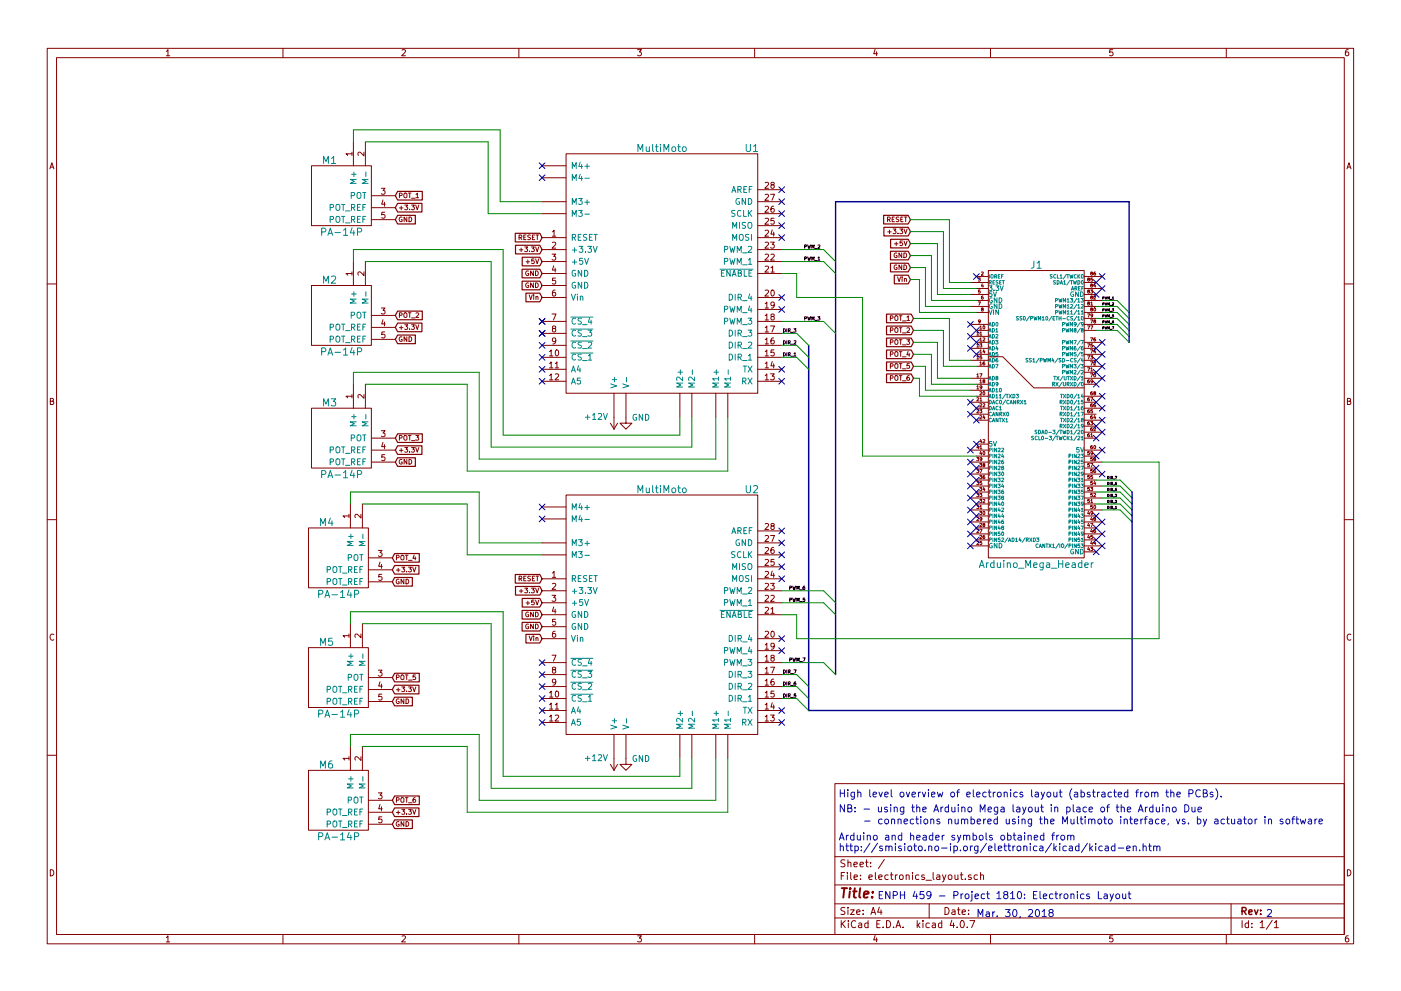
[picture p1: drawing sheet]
EESchema Schematic File Version 2
LIBS:power
LIBS:device
LIBS:switches
LIBS:relays
LIBS:motors
LIBS:transistors
LIBS:conn
LIBS:linear
LIBS:regul
LIBS:74xx
LIBS:cmos4000
LIBS:adc-dac
LIBS:memory
LIBS:xilinx
LIBS:microcontrollers
LIBS:dsp
LIBS:microchip
LIBS:analog_switches
LIBS:motorola
LIBS:texas
LIBS:intel
LIBS:audio
LIBS:interface
LIBS:digital-audio
LIBS:philips
LIBS:display
LIBS:cypress
LIBS:siliconi
LIBS:opto
LIBS:atmel
LIBS:contrib
LIBS:valves
LIBS:multimoto
LIBS:pa-14p
LIBS:w_connectors
LIBS:electronics_layout-cache
EELAYER 25 0
EELAYER END
$Descr A4 11693 8268
encoding utf-8
Sheet 1 1
Title ""
Date ""
Rev ""
Comp ""
Comment1 ""
Comment2 ""
Comment3 ""
Comment4 ""
$EndDescr
Text Notes 7000 7100 0    60   ~ 0
Arduino and header symbols obtained from\nhttp://smisioto.no-ip.org/elettronica/kicad/kicad-en.htm
Text Notes 7325 7500 0    60   ~ 0
ENPH 459 - Project 1810: Electronics Layout
Text Notes 8150 7650 0    60   ~ 0
Mar. 30, 2018
$Comp
L PA-14P M4
U 1 1
P 2825 4650
F 0 "M4" H 2725 4950 60  0000 C CNN
F 1 "PA-14P" H 2825 4350 60  0000 C CNN
F 2 "" H 3175 4950 60  0001 C CNN
F 3 "" H 3175 4950 60  0001 C CNN
	1    2825 4650
	1    0    0    -1  
$EndComp
$Comp
L PA-14P M5
U 1 1
P 2825 5650
F 0 "M5" H 2725 5950 60  0000 C CNN
F 1 "PA-14P" H 2825 5350 60  0000 C CNN
F 2 "" H 3175 5950 60  0001 C CNN
F 3 "" H 3175 5950 60  0001 C CNN
	1    2825 5650
	1    0    0    -1  
$EndComp
$Comp
L PA-14P M6
U 1 1
P 2825 6675
F 0 "M6" H 2725 6975 60  0000 C CNN
F 1 "PA-14P" H 2825 6375 60  0000 C CNN
F 2 "" H 3175 6975 60  0001 C CNN
F 3 "" H 3175 6975 60  0001 C CNN
	1    2825 6675
	1    0    0    -1  
$EndComp
$Comp
L PA-14P M1
U 1 1
P 2850 1625
F 0 "M1" H 2750 1925 60  0000 C CNN
F 1 "PA-14P" H 2850 1325 60  0000 C CNN
F 2 "" H 3200 1925 60  0001 C CNN
F 3 "" H 3200 1925 60  0001 C CNN
	1    2850 1625
	1    0    0    -1  
$EndComp
$Comp
L PA-14P M2
U 1 1
P 2850 2625
F 0 "M2" H 2750 2925 60  0000 C CNN
F 1 "PA-14P" H 2850 2325 60  0000 C CNN
F 2 "" H 3200 2925 60  0001 C CNN
F 3 "" H 3200 2925 60  0001 C CNN
	1    2850 2625
	1    0    0    -1  
$EndComp
$Comp
L PA-14P M3
U 1 1
P 2850 3650
F 0 "M3" H 2750 3950 60  0000 C CNN
F 1 "PA-14P" H 2850 3350 60  0000 C CNN
F 2 "" H 3200 3950 60  0001 C CNN
F 3 "" H 3200 3950 60  0001 C CNN
	1    2850 3650
	1    0    0    -1  
$EndComp
$Comp
L MultiMoto U1
U 1 1
P 5525 2375
F 0 "U1" H 6275 3525 60  0000 C CNN
F 1 "MultiMoto" H 5525 3525 60  0000 C CNN
F 2 "" H 4825 2775 60  0001 C CNN
F 3 "" H 4825 2775 60  0001 C CNN
	1    5525 2375
	1    0    0    -1  
$EndComp
$Comp
L Arduino_Mega_Header J1
U 1 1
P 8650 3450
F 0 "J1" H 8650 4700 60  0000 C CNN
F 1 "Arduino_Mega_Header" H 8650 2200 60  0000 C CNN
F 2 "" H 8650 3450 60  0000 C CNN
F 3 "" H 8650 3450 60  0000 C CNN
	1    8650 3450
	1    0    0    -1  
$EndComp
Text Notes 7000 6775 0    60   ~ 0
NB: - using the Arduino Mega layout in place of the Arduino Due
Text Notes 7000 6650 0    60   ~ 0
High level overview of electronics layout (abstracted from the PCBs).
$Comp
L +12V #PWR01
U 1 1
P 5125 3475
F 0 "#PWR01" H 5125 3325 50  0001 C CNN
F 1 "+12V" H 5275 3475 50  0000 C CNN
F 2 "" H 5125 3475 50  0001 C CNN
F 3 "" H 5125 3475 50  0001 C CNN
	1    5125 3475
	-1   0    0    1   
$EndComp
$Comp
L GND #PWR02
U 1 1
P 5225 3475
F 0 "#PWR02" H 5225 3225 50  0001 C CNN
F 1 "GND" H 5350 3475 50  0000 C CNN
F 2 "" H 5225 3475 50  0001 C CNN
F 3 "" H 5225 3475 50  0001 C CNN
	1    5225 3475
	1    0    0    -1  
$EndComp
$Comp
L MultiMoto U2
U 1 1
P 5525 5225
F 0 "U2" H 6275 6375 60  0000 C CNN
F 1 "MultiMoto" H 5525 6375 60  0000 C CNN
F 2 "" H 4825 5625 60  0001 C CNN
F 3 "" H 4825 5625 60  0001 C CNN
	1    5525 5225
	1    0    0    -1  
$EndComp
$Comp
L +12V #PWR03
U 1 1
P 5125 6325
F 0 "#PWR03" H 5125 6175 50  0001 C CNN
F 1 "+12V" H 5275 6325 50  0000 C CNN
F 2 "" H 5125 6325 50  0001 C CNN
F 3 "" H 5125 6325 50  0001 C CNN
	1    5125 6325
	-1   0    0    1   
$EndComp
$Comp
L GND #PWR04
U 1 1
P 5225 6325
F 0 "#PWR04" H 5225 6075 50  0001 C CNN
F 1 "GND" H 5350 6325 50  0000 C CNN
F 2 "" H 5225 6325 50  0001 C CNN
F 3 "" H 5225 6325 50  0001 C CNN
	1    5225 6325
	1    0    0    -1  
$EndComp
Text GLabel 3300 1725 2    39   Input ~ 0
+3.3V
Text GLabel 3300 1825 2    39   Input ~ 0
GND
Text GLabel 3300 2725 2    39   Input ~ 0
+3.3V
Text GLabel 3300 3750 2    39   Input ~ 0
+3.3V
Text GLabel 3275 4750 2    39   Input ~ 0
+3.3V
Text GLabel 3275 5750 2    39   Input ~ 0
+3.3V
Text GLabel 3275 6775 2    39   Input ~ 0
+3.3V
Text GLabel 3300 2825 2    39   Input ~ 0
GND
Text GLabel 3300 3850 2    39   Input ~ 0
GND
Text GLabel 3275 4850 2    39   Input ~ 0
GND
Text GLabel 3275 5850 2    39   Input ~ 0
GND
Text GLabel 3275 6875 2    39   Input ~ 0
GND
NoConn ~ 4525 1375
NoConn ~ 4525 1475
NoConn ~ 4525 2675
NoConn ~ 4525 2775
NoConn ~ 4525 2875
NoConn ~ 4525 2975
NoConn ~ 4525 3075
NoConn ~ 4525 3175
NoConn ~ 6525 3075
NoConn ~ 6525 3175
NoConn ~ 6525 1575
NoConn ~ 6525 1675
NoConn ~ 6525 1775
NoConn ~ 6525 1875
NoConn ~ 6525 1975
NoConn ~ 4525 4225
NoConn ~ 4525 4325
NoConn ~ 4525 5525
NoConn ~ 4525 5625
NoConn ~ 4525 5725
NoConn ~ 4525 5825
NoConn ~ 4525 5925
NoConn ~ 4525 6025
NoConn ~ 6525 5925
NoConn ~ 6525 6025
NoConn ~ 6525 4425
NoConn ~ 6525 4525
NoConn ~ 6525 4625
NoConn ~ 6525 4725
NoConn ~ 6525 4825
NoConn ~ 8150 2300
Text GLabel 4525 4825 0    39   Input ~ 0
RESET
Text GLabel 4525 4925 0    39   Input ~ 0
+3.3V
Text GLabel 4525 5025 0    39   Input ~ 0
+5V
Text GLabel 4525 5125 0    39   Input ~ 0
GND
Text GLabel 4525 5225 0    39   Input ~ 0
GND
Text GLabel 4525 5325 0    39   Input ~ 0
Vin
NoConn ~ 4525 2675
NoConn ~ 4525 2775
Text GLabel 4525 1975 0    39   Input ~ 0
RESET
Text GLabel 4525 2075 0    39   Input ~ 0
+3.3V
Text GLabel 4525 2175 0    39   Input ~ 0
+5V
Text GLabel 4525 2275 0    39   Input ~ 0
GND
Text GLabel 4525 2375 0    39   Input ~ 0
GND
Text GLabel 4525 2475 0    39   Input ~ 0
Vin
Text GLabel 7600 1825 0    39   Input ~ 0
RESET
Text GLabel 7600 1925 0    39   Input ~ 0
+3.3V
Text GLabel 7600 2025 0    39   Input ~ 0
+5V
Text GLabel 7600 2125 0    39   Input ~ 0
GND
Text GLabel 7600 2225 0    39   Input ~ 0
GND
Text GLabel 7600 2325 0    39   Input ~ 0
Vin
Text GLabel 3300 1625 2    39   Input ~ 0
POT_1
Text GLabel 3300 2625 2    39   Input ~ 0
POT_2
Text GLabel 3300 3650 2    39   Input ~ 0
POT_3
Text GLabel 3275 4650 2    39   Input ~ 0
POT_4
Text GLabel 3275 5650 2    39   Input ~ 0
POT_5
Text GLabel 3275 6675 2    39   Input ~ 0
POT_6
Text GLabel 7625 2650 0    39   Input ~ 0
POT_1
Text GLabel 7625 2750 0    39   Input ~ 0
POT_2
Text GLabel 7625 2850 0    39   Input ~ 0
POT_3
Text GLabel 7625 2950 0    39   Input ~ 0
POT_4
Text GLabel 7625 3050 0    39   Input ~ 0
POT_5
Text GLabel 7625 3150 0    39   Input ~ 0
POT_6
Wire Wire Line
	3050 1175 4075 1175
Wire Wire Line
	4075 1175 4075 1775
Wire Wire Line
	4075 1775 4525 1775
Wire Wire Line
	2950 1175 2950 1075
Wire Wire Line
	2950 1075 4175 1075
Wire Wire Line
	4175 1075 4175 1675
Wire Wire Line
	4175 1675 4525 1675
Wire Wire Line
	3050 3200 3900 3200
Wire Wire Line
	3900 3200 3900 3925
Wire Wire Line
	3900 3925 6075 3925
Wire Wire Line
	6075 3925 6075 3475
Wire Wire Line
	2950 3200 2950 3100
Wire Wire Line
	2950 3100 4000 3100
Wire Wire Line
	4000 3100 4000 3825
Wire Wire Line
	4000 3825 5975 3825
Wire Wire Line
	5975 3825 5975 3475
Wire Wire Line
	5775 3475 5775 3725
Wire Wire Line
	5775 3725 4100 3725
Wire Wire Line
	4100 3725 4100 2175
Wire Wire Line
	4100 2175 3050 2175
Wire Wire Line
	2950 2175 2950 2075
Wire Wire Line
	2950 2075 4200 2075
Wire Wire Line
	4200 2075 4200 3625
Wire Wire Line
	4200 3625 5675 3625
Wire Wire Line
	5675 3625 5675 3475
Wire Wire Line
	4525 4625 3900 4625
Wire Wire Line
	3900 4625 3900 4200
Wire Wire Line
	3900 4200 3025 4200
Wire Wire Line
	2925 4200 2925 4100
Wire Wire Line
	2925 4100 4000 4100
Wire Wire Line
	4000 4100 4000 4525
Wire Wire Line
	4000 4525 4525 4525
Wire Wire Line
	2925 6225 2925 6125
Wire Wire Line
	2925 6125 4000 6125
Wire Wire Line
	4000 6125 4000 6675
Wire Wire Line
	4000 6675 5975 6675
Wire Wire Line
	3025 5200 4100 5200
Wire Wire Line
	4100 5200 4100 6575
Wire Wire Line
	4100 6575 5775 6575
Wire Wire Line
	4200 6475 4200 5100
Wire Wire Line
	4200 5100 2925 5100
Wire Wire Line
	2925 5100 2925 5200
Wire Wire Line
	8150 2600 7675 2600
Wire Wire Line
	7675 2600 7675 2325
Wire Wire Line
	7675 2325 7600 2325
Wire Wire Line
	7600 2225 7725 2225
Wire Wire Line
	7725 2225 7725 2550
Wire Wire Line
	7725 2550 8100 2550
Wire Wire Line
	7600 2125 7775 2125
Wire Wire Line
	7775 2125 7775 2500
Wire Wire Line
	7775 2500 8150 2500
Wire Wire Line
	7600 2025 7825 2025
Wire Wire Line
	7825 2025 7825 2450
Wire Wire Line
	7825 2450 8100 2450
Wire Wire Line
	7600 1925 7875 1925
Wire Wire Line
	7875 1925 7875 2400
Wire Wire Line
	7875 2400 8150 2400
Wire Wire Line
	8100 2350 7925 2350
Wire Wire Line
	7925 2350 7925 1825
Wire Wire Line
	7925 1825 7600 1825
Wire Wire Line
	7675 3150 7675 3300
Wire Wire Line
	7675 3150 7625 3150
Wire Wire Line
	7725 3050 7725 3250
Wire Wire Line
	7725 3050 7625 3050
Wire Wire Line
	7625 2950 7775 2950
Wire Wire Line
	7775 2950 7775 3200
Wire Wire Line
	7825 2850 7825 3150
Wire Wire Line
	7825 2850 7625 2850
Wire Wire Line
	7875 2750 7875 3050
Wire Wire Line
	7875 2750 7625 2750
Wire Wire Line
	7675 3300 8150 3300
Wire Wire Line
	7725 3250 8100 3250
Wire Wire Line
	7775 3200 8150 3200
Wire Wire Line
	7825 3150 8100 3150
Wire Wire Line
	7875 3050 8150 3050
Wire Wire Line
	8100 3000 7925 3000
Wire Wire Line
	7925 3000 7925 2650
Wire Wire Line
	7925 2650 7625 2650
NoConn ~ 6525 2475
NoConn ~ 6525 2575
NoConn ~ 6525 5325
NoConn ~ 6525 5425
Wire Wire Line
	9200 4050 9350 4050
Wire Wire Line
	9150 4100 9350 4100
Wire Wire Line
	9200 4150 9350 4150
Wire Wire Line
	9200 4250 9350 4250
Wire Wire Line
	9150 4200 9350 4200
Wire Wire Line
	9150 4000 9350 4000
Entry Wire Line
	9350 4000 9450 4100
Entry Wire Line
	9350 4050 9450 4150
Entry Wire Line
	9350 4100 9450 4200
Entry Wire Line
	9350 4150 9450 4250
Entry Wire Line
	9350 4200 9450 4300
Entry Wire Line
	9350 4250 9450 4350
Text Label 9325 4000 2    20   ~ 0
DIR_7
Text Label 9325 4050 2    20   ~ 0
DIR_6
Text Label 9325 4100 2    20   ~ 0
DIR_5
Text Label 9325 4150 2    20   ~ 0
DIR_3
Text Label 9325 4200 2    20   ~ 0
DIR_2
Text Label 9325 4250 2    20   ~ 0
DIR_1
Wire Bus Line
	9450 4100 9450 5925
Wire Bus Line
	9450 5925 6750 5925
Wire Bus Line
	6750 5925 6750 2875
Entry Wire Line
	6650 2775 6750 2875
Entry Wire Line
	6650 2875 6750 2975
Entry Wire Line
	6650 2975 6750 3075
Entry Wire Line
	6650 5625 6750 5725
Entry Wire Line
	6650 5725 6750 5825
Entry Wire Line
	6650 5825 6750 5925
Wire Wire Line
	6650 2775 6525 2775
Wire Wire Line
	6525 2875 6650 2875
Wire Wire Line
	6525 2975 6650 2975
Wire Wire Line
	6650 5625 6525 5625
Wire Wire Line
	6525 5725 6650 5725
Wire Wire Line
	6650 5825 6525 5825
Text Label 6650 2775 2    28   ~ 0
DIR_3
Text Label 6650 2875 2    28   ~ 0
DIR_2
Text Label 6650 2975 2    28   ~ 0
DIR_1
Text Label 6650 5625 2    28   ~ 0
DIR_7
Text Label 6650 5725 2    28   ~ 0
DIR_6
Text Label 6650 5825 2    28   ~ 0
DIR_5
Wire Wire Line
	3900 6225 3025 6225
Wire Wire Line
	3900 6775 3900 6225
Wire Wire Line
	5775 6575 5775 6325
Wire Wire Line
	5675 6325 5675 6475
Wire Wire Line
	5675 6475 4200 6475
Wire Wire Line
	5975 6675 5975 6325
Wire Wire Line
	6075 6325 6075 6775
Wire Wire Line
	6075 6775 3900 6775
Wire Wire Line
	9675 3850 9675 5325
Wire Wire Line
	9675 3850 9200 3850
Wire Wire Line
	7200 3800 8150 3800
Wire Wire Line
	9200 2500 9325 2500
Wire Wire Line
	9150 2550 9325 2550
Wire Wire Line
	9200 2600 9325 2600
Wire Wire Line
	9150 2650 9325 2650
Wire Wire Line
	9200 2700 9325 2700
Wire Wire Line
	9150 2750 9325 2750
Entry Wire Line
	9325 2500 9425 2600
Entry Wire Line
	9325 2550 9425 2650
Entry Wire Line
	9325 2600 9425 2700
Entry Wire Line
	9325 2650 9425 2750
Entry Wire Line
	9325 2700 9425 2800
Entry Wire Line
	9325 2750 9425 2850
Text Label 9300 2500 2    20   ~ 0
PWM_1
Text Label 9300 2550 2    20   ~ 0
PWM_2
Text Label 9300 2600 2    20   ~ 0
PWM_3
Text Label 9300 2650 2    20   ~ 0
PWM_5
Text Label 9300 2700 2    20   ~ 0
PWM_6
Text Label 9300 2750 2    20   ~ 0
PWM_7
Text Notes 11050 6875 2    60   ~ 0
- connections numbered using the Multimoto interface, vs. by actuator in software
Wire Bus Line
	9425 1675 9425 2850
Wire Bus Line
	9425 1675 6975 1675
Wire Bus Line
	6975 1675 6975 5625
Wire Wire Line
	7200 2475 6650 2475
Wire Wire Line
	6650 2475 6650 2275
Wire Wire Line
	7200 2475 7200 3800
Wire Wire Line
	6650 2275 6525 2275
Entry Wire Line
	6875 2175 6975 2275
Entry Wire Line
	6875 2075 6975 2175
Wire Wire Line
	6875 2075 6525 2075
Wire Wire Line
	6525 2175 6875 2175
Wire Wire Line
	6525 2675 6875 2675
Entry Wire Line
	6875 2675 6975 2775
Text Label 6850 2075 2    28   ~ 0
PWM_2
Text Label 6850 2175 2    28   ~ 0
PWM_1
Text Label 6850 2675 2    28   ~ 0
PWM_3
Text Notes 10625 7650 2    60   ~ 0
2
Entry Wire Line
	6875 5525 6975 5625
Wire Wire Line
	6525 5125 6650 5125
Wire Wire Line
	6650 5125 6650 5325
Wire Wire Line
	6650 5325 9675 5325
Wire Wire Line
	6525 5525 6875 5525
Text Label 6725 5525 2    28   ~ 0
PWM_7
Text Label 6725 5025 2    28   ~ 0
PWM_5
Text Label 6725 4925 2    28   ~ 0
PWM_6
Entry Wire Line
	6875 5025 6975 5125
Entry Wire Line
	6875 4925 6975 5025
Wire Wire Line
	6875 4925 6525 4925
Wire Wire Line
	6525 5025 6875 5025
NoConn ~ 8100 2700
NoConn ~ 8150 2750
NoConn ~ 8100 2800
NoConn ~ 8150 2850
NoConn ~ 8100 2900
NoConn ~ 8150 2950
NoConn ~ 8100 3350
NoConn ~ 8150 3400
NoConn ~ 8100 3450
NoConn ~ 8150 3500
NoConn ~ 8150 3700
NoConn ~ 8100 3750
NoConn ~ 8100 3850
NoConn ~ 8150 3900
NoConn ~ 8100 3950
NoConn ~ 8150 4000
NoConn ~ 8100 4050
NoConn ~ 8150 4100
NoConn ~ 8100 4150
NoConn ~ 8150 4200
NoConn ~ 8100 4250
NoConn ~ 8150 4300
NoConn ~ 8100 4350
NoConn ~ 8150 4400
NoConn ~ 8100 4450
NoConn ~ 8150 4500
NoConn ~ 8100 4550
NoConn ~ 9150 4600
NoConn ~ 9200 4550
NoConn ~ 9150 4500
NoConn ~ 9200 4450
NoConn ~ 9150 4400
NoConn ~ 9200 4350
NoConn ~ 9150 4300
NoConn ~ 9200 3950
NoConn ~ 9150 3900
NoConn ~ 9150 3800
NoConn ~ 9200 3750
NoConn ~ 9150 3650
NoConn ~ 9200 3600
NoConn ~ 9150 3550
NoConn ~ 9200 3500
NoConn ~ 9200 3400
NoConn ~ 9150 3350
NoConn ~ 9200 3300
NoConn ~ 9150 3200
NoConn ~ 9200 3150
NoConn ~ 9150 3100
NoConn ~ 9200 3050
NoConn ~ 9150 3000
NoConn ~ 9200 2950
NoConn ~ 9150 2900
NoConn ~ 9200 2850
NoConn ~ 9150 2450
NoConn ~ 9200 2400
NoConn ~ 9150 2350
NoConn ~ 9200 2300
$EndSCHEMATC
